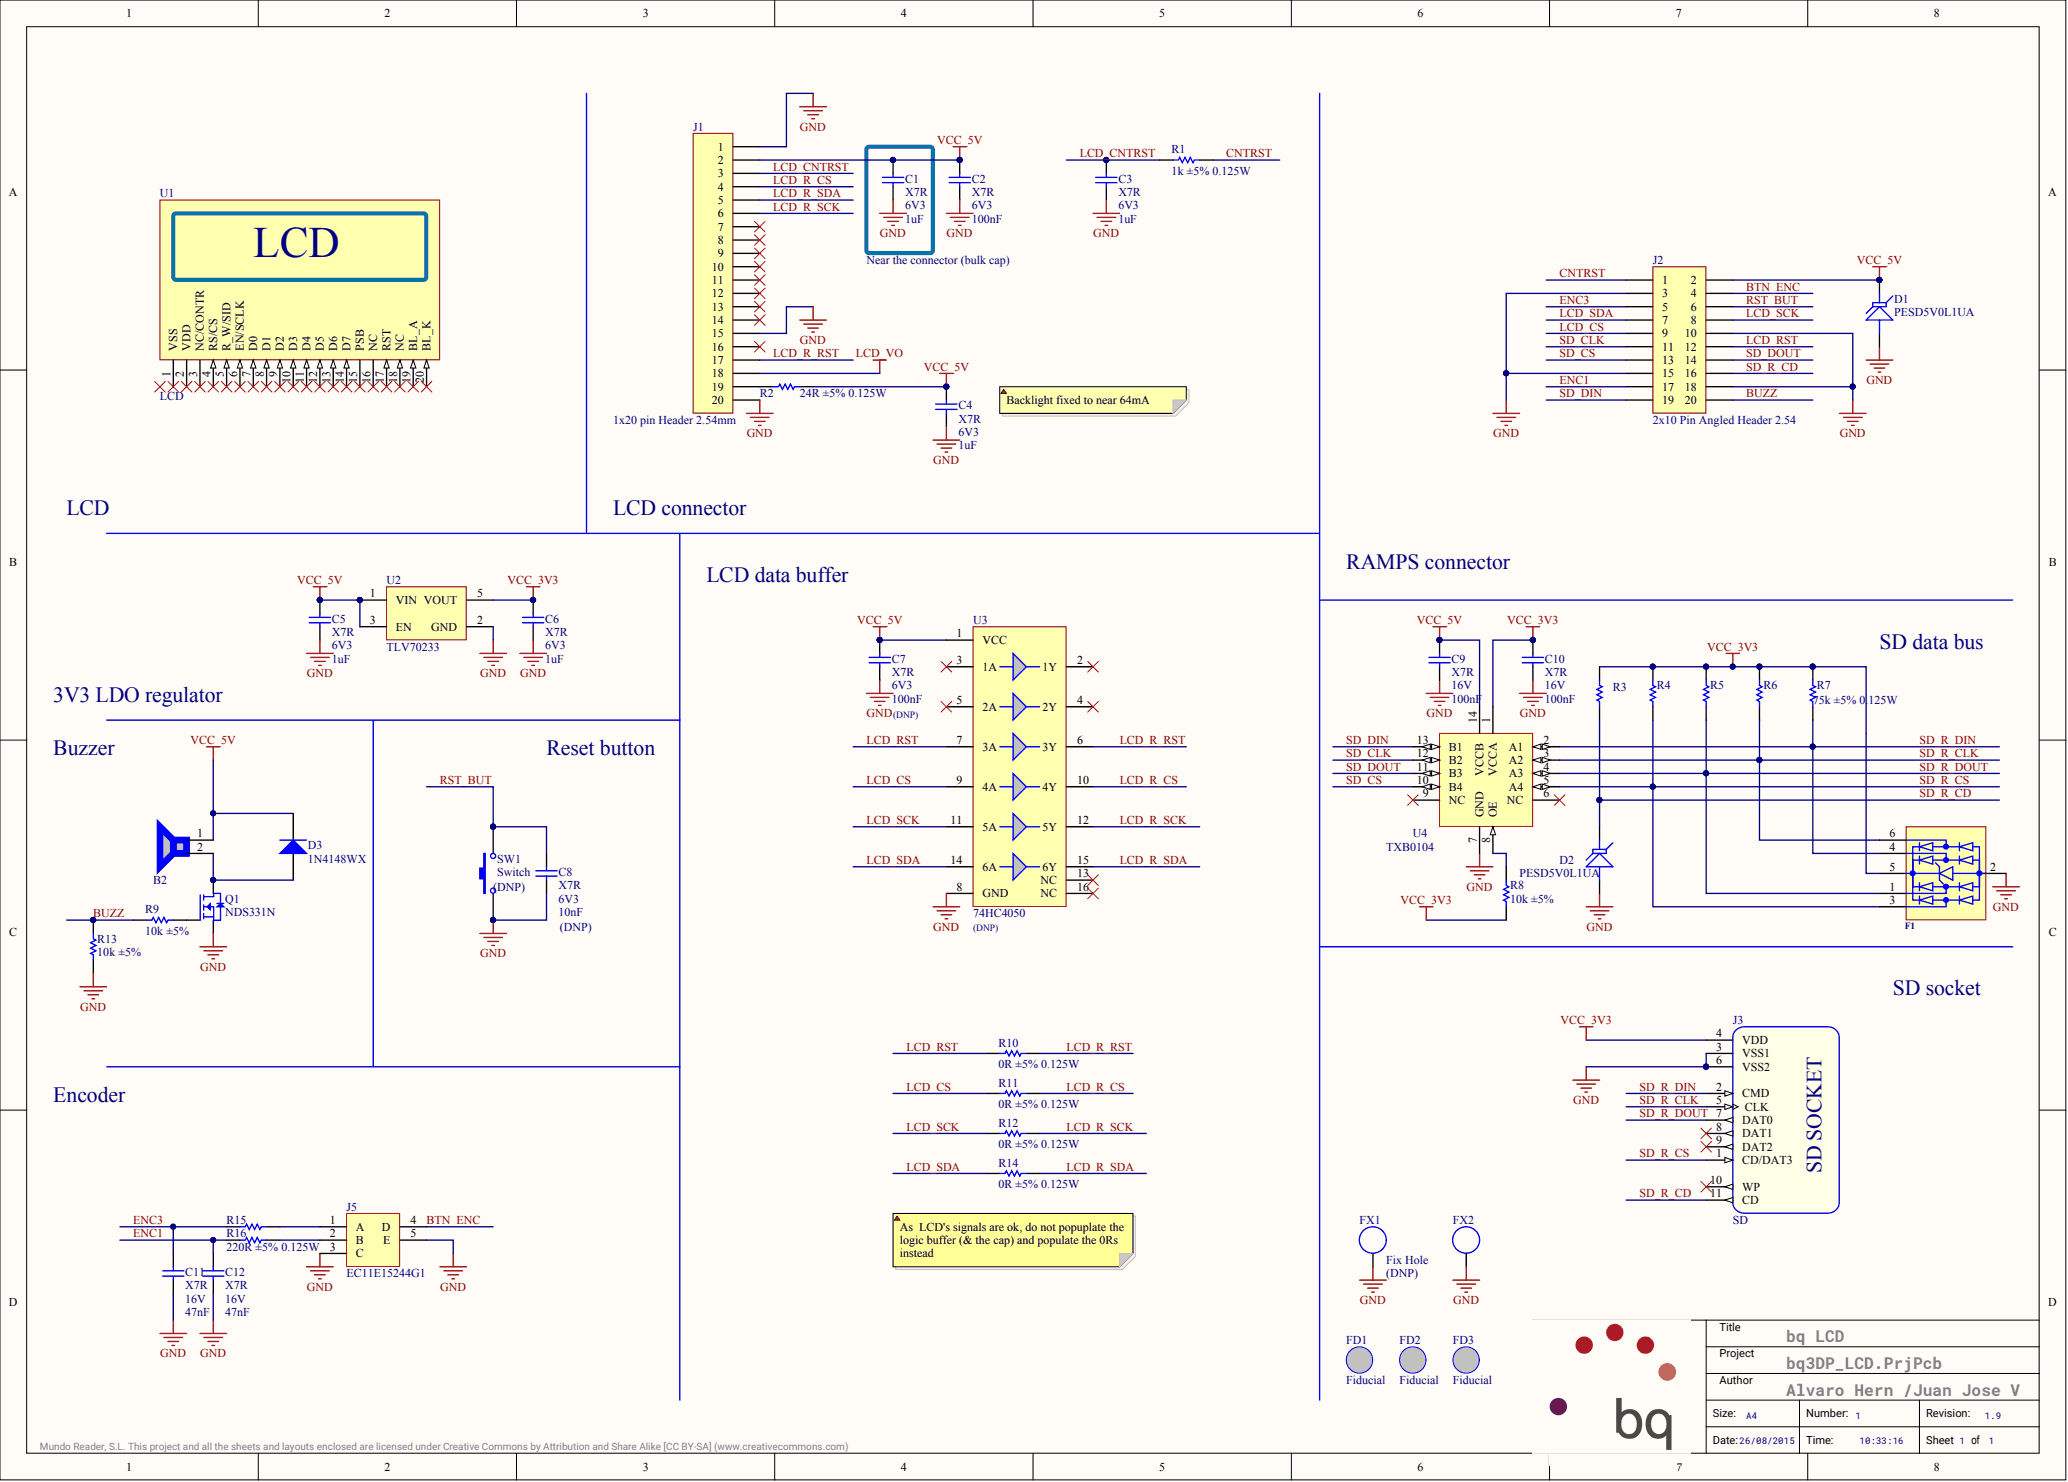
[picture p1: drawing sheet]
# Altium schematic sheet bq3DP_LCD.SchDoc: bq LCD
size A3; Author: Alvaro Hern /Juan Jose V; CompanyName: bq; Organization: bq - Mundo Reader; DocumentNumber: 1; Revision: 1.9; SheetNumber: 1; SheetTotal: 1

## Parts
B2  BUZZER  [KXG1205C]  (value not drawn)
C1  Dielectric: X7R  Voltage: 6V3  Capacitance: 1uF  [C0805]  (hidden comment: Capacitor)
C2  Dielectric: X7R  Voltage: 6V3  Capacitance: 100nF  [C0805]  (hidden comment: Capacitor)
C3  Dielectric: X7R  Voltage: 6V3  Capacitance: 1uF  [C0805]  (hidden comment: Capacitor)
C4  Dielectric: X7R  Voltage: 6V3  Capacitance: 1uF  [C0805]  (hidden comment: Capacitor)
C5  Dielectric: X7R  Voltage: 6V3  Capacitance: 1uF  [C0805]  (hidden comment: Capacitor)
C6  Dielectric: X7R  Voltage: 6V3  Capacitance: 1uF  [C0805]  (hidden comment: Capacitor)
C7  Dielectric: X7R  Voltage: 6V3  Capacitance: 100nF  Variant: (DNP)  [C0805]  (hidden comment: Capacitor)
C8  Dielectric: X7R  Voltage: 6V3  Capacitance: 10nF  Variant: (DNP)  [C0805]  (hidden comment: Capacitor)  (no BOM)
C9  Dielectric: X7R  Voltage: 16V  Capacitance: 100nF  [C0805]  (hidden comment: Capacitor)
C10  Dielectric: X7R  Voltage: 16V  Capacitance: 100nF  [C0805]  (hidden comment: Capacitor)
C11  Dielectric: X7R  Voltage: 16V  Capacitance: 47nF  [C0805]  (hidden comment: Capacitor)
C12  Dielectric: X7R  Voltage: 16V  Capacitance: 47nF  [C0805]  (hidden comment: Capacitor)
D1  PESD5V0L1UA  [SOD323]
D2  PESD5V0L1UA  [SOD323]
D3  1N4148WX  [SOD323]
F1  IP4220CZ6  [SOT23-6]  (value not drawn)
FD1  Fiducial  [Fiducial]  (no BOM)
FD2  Fiducial  [Fiducial]  (no BOM)
FD3  Fiducial  [Fiducial]  (no BOM)
FX1  Fix Hole  Variant: (DNP)  [74760045]  (no BOM)
FX2  Fix Hole  [7466214]  (value not drawn)  (no BOM)
J1  1x20 pin Header 2.54mm  [1x20 Pin Header 2.54]
J2  2x10 Pin Angled Header 2.54  [2x10 Pin Angled Header 2.54]
J3  SD  [SD]
J5  OrderingCode: EC11E15244G1  [Encoder_EC11]  (hidden comment: Encoder_ALPS)
Q1  NDS331N  [SOT23-3]
R1  value 1k ±5% 0.125W  [R0805]  (hidden comment: Resistor)
R2  value 24R ±5% 0.125W  [R0805]  (hidden comment: Resistor)
R3  Resistor  [R0805]  (value not drawn)
R4  Resistor  [R0805]  (value not drawn)
R5  Resistor  [R0805]  (value not drawn)
R6  Resistor  [R0805]  (value not drawn)
R7  value 75k ±5% 0.125W  [R0805]  (hidden comment: Resistor)
R8  value 10k ±5%  [R0805]  (hidden comment: Resistor)
R9  value 10k ±5%  [R0805]  (hidden comment: Resistor)
R10  value 0R ±5% 0.125W  [R0805]  (hidden comment: Resistor)
R11  value 0R ±5% 0.125W  [R0805]  (hidden comment: Resistor)
R12  value 0R ±5% 0.125W  [R0805]  (hidden comment: Resistor)
R13  value 10k ±5%  [R0805]  (hidden comment: Resistor)
R14  value 0R ±5% 0.125W  [R0805]  (hidden comment: Resistor)
R15  Resistor  [R0805]  (value not drawn)
R16  value 220R ±5% 0.125W  [R0805]  (hidden comment: Resistor)
SW1  Switch  Variant: (DNP)  [SW_SMD_6.0x3.8]  (no BOM)
U1  LCD  [LCD_Graphic_128x64]
U2  TLV70233  [SOT23-5]
U3  74HC4050  Variant: (DNP)  [SO16]  (no BOM)
U4  TXB0104  [QFN14]

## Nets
GND: C1.1 C2.1 C3.1 C4.1 C5.1 C6.1 C7.1 C8.1 C9.1 C10.1 C11.1 C12.1 D1.A D2.A F1.2 FX1.1 FX2.1 J1.1 J1.15 J1.20 J2.3 J2.10 J2.15 J2.18 J3.3(VSS1) J3.6(VSS2) J5.3(C) J5.5(E) Q1.2(S) R13.1 SW1.1 U2.2(GND) U3.8(GND) U4.7(GND)
LCD_VO: J1.18
VCC_3V3: C6.2 C10.2 F1.5 J3.4(VDD) R3.2 R4.2 R5.2 R6.2 R7.2 R8.2 U2.5(VOUT) U4.1(VCCA)
VCC_5V: B2.1 C1.2 C2.2 C4.2 C5.2 C7.2 C9.2 D1.K D3.K J1.2 J2.2 R2.2 U2.1(VIN) U2.3(EN) U3.1(VCC) U4.14(VCCB)
BTN_ENC: J2.4 J5.4(D)
BUZZ: J2.20 R9.2 R13.2
CNTRST: J2.1 R1.2
ENC1: C12.2 J2.17 R16.1
ENC3: C11.2 J2.5 R15.1
LCD_CNTRST: C3.2 J1.3 R1.1
LCD_CS: J2.9 R11.1 U3.9(4A)
LCD_R_CS: J1.4 R11.2 U3.10(4Y)
LCD_R_RST: J1.17 R10.2 U3.6(3Y)
LCD_R_SCK: J1.6 R12.2 U3.12(5Y)
LCD_R_SDA: J1.5 R14.2 U3.15(6Y)
LCD_RST: J2.12 R10.1 U3.7(3A)
LCD_SCK: J2.8 R12.1 U3.11(5A)
LCD_SDA: J2.7 R14.1 U3.14(6A)
RST_BUT: C8.2 J2.6 SW1.2
SD_CLK: J2.11 U4.12(B2)
SD_CS: J2.13 U4.10(B4)
SD_DIN: J2.19 U4.13(B1)
SD_DOUT: J2.14 U4.11(B3)
SD_R_CD: D2.K J2.16 J3.11(CD) R3.1
SD_R_CLK: F1.6 J3.5(CLK) R6.1 U4.3(A2)
SD_R_CS: F1.3 J3.1(CD/DAT3) R4.1 U4.5(A4)
SD_R_DIN: F1.4 J3.2(CMD) R7.1 U4.2(A1)
SD_R_DOUT: F1.1 J3.7(DAT0) R5.1 U4.4(A3)
NetB2_2: B2.2 D3.A Q1.3(D)
NetJ1_19: J1.19 R2.1
NetJ5_1: J5.1(A) R15.2
NetJ5_2: J5.2(B) R16.2
NetQ1_1: Q1.1(G) R9.1
NetR8_1: R8.1 U4.8(OE)

Not connected (* = marked no-connect by the designer): J1 7* 8* 9* 10* 11* 12* 13* 14* 16*; J3 8(DAT1)* 9(DAT2)* 10(WP)*; U1 1(VSS)* 2(VDD)* 3(NC/CONTR)* 4(RS/CS)* 5(R_W/SID)* 6(EN/SCLK)* 7(D0)* 8(D1)* 9(D2)* 10(D3)* 11(D4)* 12(D5)* 13(D6)* 14(D7)* 15(PSB)* 16(NC)* 17(RST)* 18(NC)* 19(BL_A)* 20(BL_K)*; U3 2(1Y)* 3(1A)* 4(2Y)* 5(2A)* 13(NC)* 16(NC)*; U4 6(NC)* 9(NC)*

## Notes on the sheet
- Near the connector (bulk cap)
- Backlight fixed to near 64mA
- LCD
- LCD connector
- RAMPS connector
- LCD data buffer
- 3V3 LDO regulator
- SD data bus
- Buzzer
- Reset button
- SD socket
- Encoder
- (near R14) As  LCD's signals are ok, do not popuplate the logic buffer (& the cap) and populate the 0Rs instead
